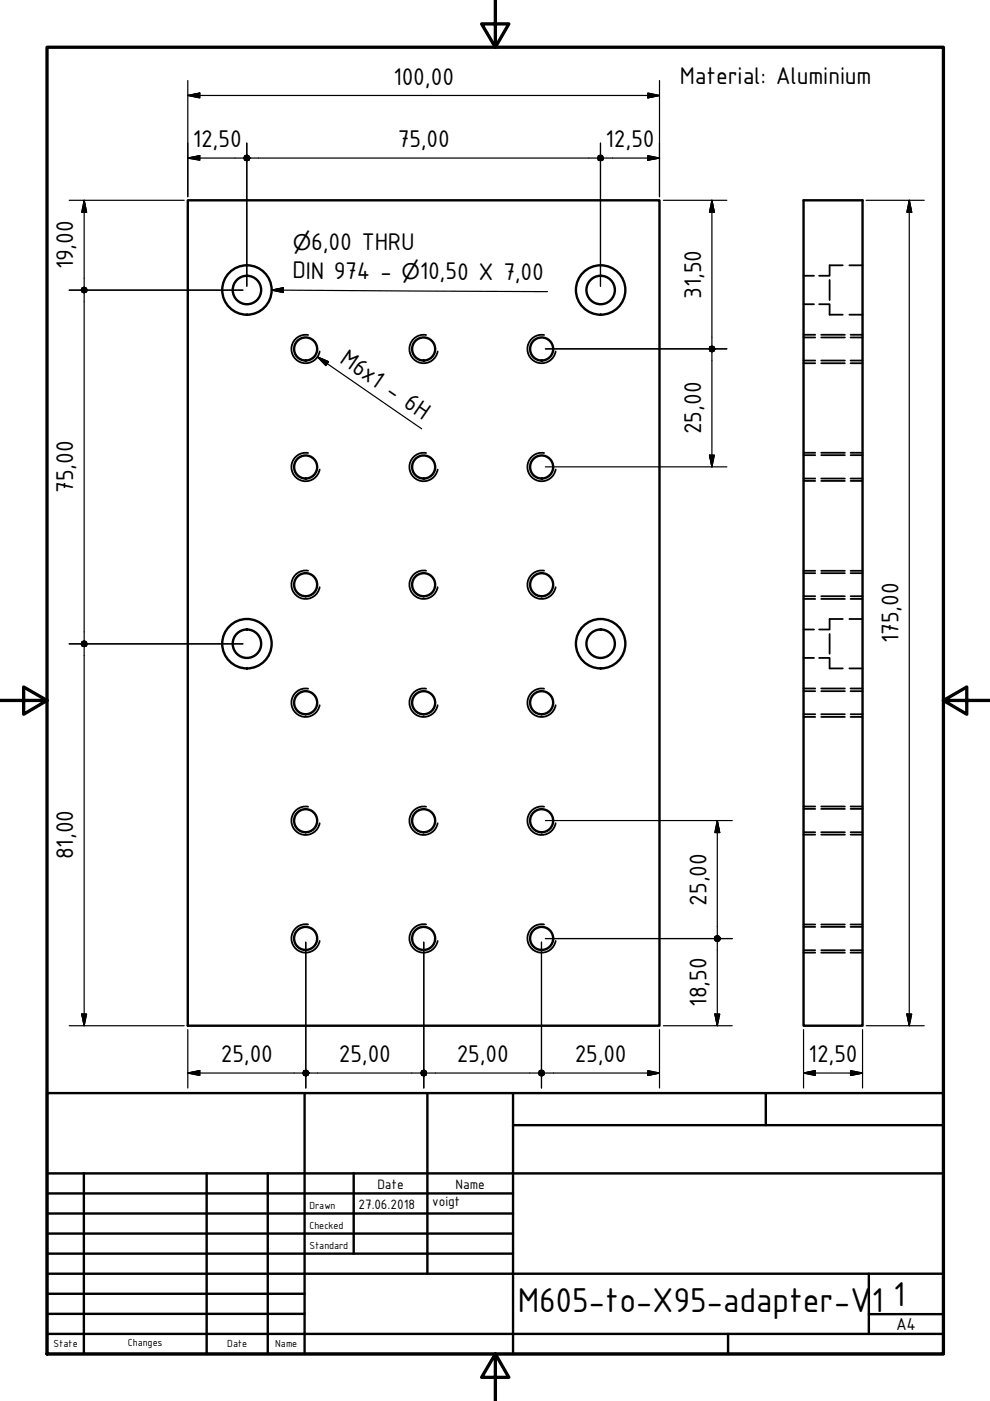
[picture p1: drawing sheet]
<svg xmlns="http://www.w3.org/2000/svg" width="210mm" height="297mm" viewBox="0 0 210 297" stroke-linecap="round" stroke-linejoin="round" font-family="sans-serif">
<!-- layer: Visible (ISO) -->
<g fill="none" stroke="#000" stroke-width=".51">
<path d="M39.8 42.5h100v175h-100zM170.4 42.5h12.5v175h-12.5z"/>
<circle cx="52.4" cy="61.5" r="3"/>
<circle cx="52.4" cy="61.5" r="5.2"/>
<circle cx="64.8" cy="74" r="2.44"/>
<circle cx="89.8" cy="74" r="2.44"/>
<circle cx="114.8" cy="74" r="2.44"/>
<circle cx="127.3" cy="61.5" r="3"/>
<circle cx="127.3" cy="61.5" r="5.2"/>
<circle cx="64.8" cy="99" r="2.44"/>
<circle cx="89.8" cy="99" r="2.44"/>
<circle cx="114.8" cy="99" r="2.44"/>
<circle cx="52.4" cy="136.5" r="3"/>
<circle cx="52.4" cy="136.5" r="5.2"/>
<circle cx="64.8" cy="124" r="2.44"/>
<circle cx="89.8" cy="124" r="2.44"/>
<circle cx="114.8" cy="124" r="2.44"/>
<circle cx="127.3" cy="136.5" r="3"/>
<circle cx="127.3" cy="136.5" r="5.2"/>
<circle cx="64.8" cy="149" r="2.44"/>
<circle cx="89.8" cy="149" r="2.44"/>
<circle cx="114.8" cy="149" r="2.44"/>
<circle cx="64.8" cy="174" r="2.44"/>
<circle cx="89.8" cy="174" r="2.44"/>
<circle cx="114.8" cy="174" r="2.44"/>
<circle cx="64.8" cy="199" r="2.44"/>
<circle cx="89.8" cy="199" r="2.44"/>
<circle cx="114.8" cy="199" r="2.44"/>
</g>
<!-- layer: Visible Narrow (ISO) -->
<g fill="none" stroke="#000" stroke-width=".38">
<path d="M65.3 71a3 3 0 0 0-3.5 2.5 3 3 0 0 0 2.5 3.5 3 3 0 0 0 3.5-2.5M90.3 71a3 3 0 0 0-3.4 2.5 3 3 0 0 0 2.4 3.5 3 3 0 0 0 3.5-2.5M115.4 71a3 3 0 0 0-3.5 2.5 3 3 0 0 0 2.4 3.5 3 3 0 0 0 3.5-2.5M65.3 96a3 3 0 0 0-3.5 2.5 3 3 0 0 0 2.5 3.5 3 3 0 0 0 3.5-2.5M90.3 96a3 3 0 0 0-3.4 2.5 3 3 0 0 0 2.4 3.5 3 3 0 0 0 3.5-2.5M115.4 96a3 3 0 0 0-3.5 2.5 3 3 0 0 0 2.4 3.5 3 3 0 0 0 3.5-2.5M65.3 121a3 3 0 0 0-3.5 2.4 3 3 0 0 0 2.5 3.5 3 3 0 0 0 3.5-2.4M90.3 121a3 3 0 0 0-3.4 2.4 3 3 0 0 0 2.4 3.5 3 3 0 0 0 3.5-2.4M115.4 121a3 3 0 0 0-3.5 2.4 3 3 0 0 0 2.4 3.5 3 3 0 0 0 3.5-2.4M65.3 146a3 3 0 0 0-3.5 2.5 3 3 0 0 0 2.5 3.5 3 3 0 0 0 3.5-2.5M90.3 146a3 3 0 0 0-3.4 2.5 3 3 0 0 0 2.4 3.5 3 3 0 0 0 3.5-2.5M115.4 146a3 3 0 0 0-3.5 2.5 3 3 0 0 0 2.4 3.5 3 3 0 0 0 3.5-2.5"/>
<path d="M65.3 171a3 3 0 0 0-3.5 2.5 3 3 0 0 0 2.5 3.5 3 3 0 0 0 3.5-2.5M90.3 171a3 3 0 0 0-3.4 2.5 3 3 0 0 0 2.4 3.5 3 3 0 0 0 3.5-2.5M115.4 171a3 3 0 0 0-3.5 2.5 3 3 0 0 0 2.4 3.5 3 3 0 0 0 3.5-2.5M65.3 196a3 3 0 0 0-3.5 2.4 3 3 0 0 0 2.5 3.5 3 3 0 0 0 3.5-2.4M90.3 196a3 3 0 0 0-3.4 2.4 3 3 0 0 0 2.4 3.5 3 3 0 0 0 3.5-2.4M115.4 196a3 3 0 0 0-3.5 2.4 3 3 0 0 0 2.4 3.5 3 3 0 0 0 3.5-2.4"/>
</g>
<!-- layer: Hidden (ISO) -->
<g fill="none" stroke="#000" stroke-width=".38">
<path d="M170.4 58.5h2.2M173.7 58.5h2.2M175.9 59.4v4.2M178.7 56.2h-2.8v2.1M180.1 56.2h2.8M170.4 64.5h2.2M170.4 71.6h2.4M170.4 76.4h2.4M170.4 71h2.4M170.4 77h2.4M173.7 64.5h2.2M174.1 71.6h5"/>
<path d="M174.1 76.4h5M174.1 71h5M174.1 77h5M175.9 64.6v2.1h2.8M180.1 66.7h2.8M180.3 71.6h2.6M180.3 76.4h2.6M180.3 71h2.6M180.3 77h2.6M170.4 96.5h2.4M170.4 96h2.4M174.1 96.5h5"/>
<path d="M174.1 96h5M180.3 96.5h2.6M180.3 96h2.6M170.4 101.5h2.4M170.4 102h2.4M174.1 101.5h5M174.1 102h5M180.3 101.5h2.6M180.3 102h2.6M170.4 133.5h2.2M170.4 139.5h2.2M170.4 121.5h2.4"/>
<path d="M170.4 126.4h2.4M170.4 121h2.4M170.4 127h2.4M173.7 133.5h2.2M173.7 139.5h2.2M174.1 121.5h5M174.1 126.4h5M174.1 121h5M174.1 127h5M175.9 134.4v4.2M175.9 139.6v2.1h2.8M178.7 131.2h-2.8v2.1"/>
<path d="M180.1 131.2h2.8M180.3 121.5h2.6M180.3 126.4h2.6M180.3 121h2.6M180.3 127h2.6M170.4 146.5h2.4M170.4 151.4h2.4M170.4 146h2.4M170.4 152h2.4M174.1 146.5h5M174.1 151.4h5M174.1 146h5"/>
<path d="M174.1 152h5M180.1 141.7h2.8M180.3 146.5h2.6M180.3 151.4h2.6M180.3 146h2.6M180.3 152h2.6M170.4 171.5h2.4M170.4 176.5h2.4M170.4 171h2.4M170.4 177h2.4M174.1 171.5h5M174.1 176.5h5"/>
<path d="M174.1 171h5M174.1 177h5M180.3 171.5h2.6M180.3 176.5h2.6M180.3 171h2.6M180.3 177h2.6M170.4 196.5h2.4M170.4 196h2.4M174.1 196.5h5M174.1 196h5M180.3 196.5h2.6M180.3 196h2.6"/>
<path d="M170.4 201.5h2.4M170.4 202h2.4M174.1 201.5h5M174.1 202h5M180.3 201.5h2.6M180.3 202h2.6"/>
</g>
<!-- layer: Border (ISO) -->
<path d="M10 10h190v277.1h-190zM105 0v10l-2.9-4.9h5.8l-2.9 4.9M0 148.5h10l-5-2.8v5.7l5-2.9M200 148.5l5 2.9v-5.7l-5 2.8h10M105 287.1l2.9 4.9h-5.8l2.9-4.9v9.9" fill="none" stroke="#000" stroke-width=".7"/>
<!-- layer: Title (ISO) -->
<g fill="none" stroke="#000" stroke-width=".51">
<path d="M10 231.8h190v55.3h-190zM64.6 231.8v55.3M90.6 231.8v38.3M108.8 238.6h91.2M108.8 231.8v55.3M162.4 231.8v6.8M10 253h98.8M10 257.3h98.8M10 248.8h190M17.8 248.8v38.3M43.8 248.8v38.3M56.8 248.8v38.3"/>
<path d="M75 248.8v17M10 261.5h98.8M10 265.8h98.8M10 270.1h190M10 274.3h54.6M10 278.6h54.6M184.2 278.6h15.8M184.2 270.1v12.7M10 282.8h190M154.4 282.8v4.3"/>
</g>
<!-- layer: Dimension (ISO) -->
<g fill="none" stroke="#000" stroke-width=".25">
<path d="M39.8 17.1v24.6M137.4 19.7l2.4 .5-2.4 .6zM139.8 17.1v24.6M39.8 20.2l2.6-.5v1.1zM39.8 33.5l2.6-.5v1zM39.8 20.2h100M39.8 33.5h11.9M52.3 30.3v30.4M53 33.5h73.7M127.3 30.3v30.4M128 33.5h11.8M137.4 33l2.4 .5-2.4 .5z"/>
<path d="M14.7 42.5h24.4M17.8 42.5l.6 2.5h-1.1zM17.8 42.5v18.4M140.7 42.5h13.4M150.9 42.5l.5 2.5h-1zM150.9 42.5v30.9M183.6 42.5h12.4M192.8 42.5l.5 2.5h-1zM192.8 42.5v175M14.7 61.5h36.8M17.8 62.1v73.8M115.6 74h38.5"/>
<path d="M150.9 74.6v24.4M115.6 99h38.5M150.4 96.5h1l-.5 2.5zM14.7 136.5h36.8M17.8 137.1v80.4M115.6 174h39.7M152.1 174l.5 2.5h-1zM152.1 174v24.4M64.8 199.8v30.9M89.9 199.8v30.9M114.8 199.8v30.9M115.6 199h39.7"/>
<path d="M152.1 199.6v17.9M14.7 217.5h24.4M17.3 215h1.1l-.6 2.5zM39.8 218.3v12.4M139.8 218.3v12.4M140.7 217.5h14.6M151.6 215h1l-.5 2.5zM170.4 218.3v12.4M182.9 218.3v12.4M183.6 217.5h12.4M192.3 215h1l-.5 2.5zM39.8 227.5l2.6-.5v1z"/>
<path d="M39.8 227.5h24.4M65.5 227.5h23.7M90.4 227.5h23.8M115.4 227.5h24.4M137.4 227l2.4 .5-2.4 .5zM170.4 227.5l2.4-.5v1zM170.4 227.5h12.5M180.3 227l2.6 .5-2.6 .5z"/>
</g>
<g fill="#000" stroke="#000" stroke-width=".25">
<path d="M39.8 20.2l2.6-.5zM39.8 20.2l2.6-.5v1.1zM39.8 33.5l2.6-.5zM39.8 33.5l2.6-.5v1zM52.3 32.9l.5 .2 .2 .4zM51.9 33.1l.4-.2 .7 .6zM51.9 33.1l1.1 .4h-1.3zM51.7 33.5h1.3l-1.1 .5zM51.9 34l1.1-.5-.7 .6zM52.3 34.1l.7-.6-.2 .5zM53 33.5l-.2 .5zM127.3 32.9l.5 .2 .2 .4z"/>
<path d="M126.9 33.1l.4-.2 .7 .6zM126.9 33.1l1.1 .4h-1.3zM126.7 33.5h1.3l-1.1 .5zM126.9 34l1.1-.5-.7 .6zM127.3 34.1l.7-.6-.2 .5zM128 33.5l-.2 .5zM137.4 20.8l2.4-.6zM137.4 19.7l2.4 .5-2.4 .6zM137.4 34l2.4-.5zM137.4 33l2.4 .5-2.4 .5zM17.8 42.5l.6 2.5zM17.8 42.5l.6 2.5h-1.1z"/>
<path d="M150.9 42.5l.5 2.5zM150.9 42.5l.5 2.5h-1zM192.8 42.5l.5 2.5zM192.8 42.5l.5 2.5h-1zM17.8 60.9l.5 .2 .2 .4zM17.4 61.1l.4-.2 .7 .6zM17.4 61.1l1.1 .4h-1.3zM17.2 61.5h1.3l-1.1 .4zM17.4 61.9l1.1-.4-.7 .6zM17.8 62.1l.7-.6-.2 .4zM18.5 61.5l-.2 .4zM150.9 73.4l.5 .1 .2 .5z"/>
<path d="M150.5 73.5l.4-.1 .7 .6zM150.5 73.5l1.1 .5h-1.2zM150.4 74h1.2l-1.1 .4zM150.5 74.4l1.1-.4-.7 .6zM151.6 74l-.2 .4-.5 .2zM151.6 74l-.2 .4zM150.4 96.5l.5 2.5zM150.4 96.5h1l-.5 2.5zM17.8 135.9l.5 .2 .2 .4zM17.4 136.1l.4-.2 .7 .6zM17.4 136.1l1.1 .4h-1.3zM17.2 136.5h1.3l-1.1 .5z"/>
<path d="M17.4 137l1.1-.5-.7 .6zM17.8 137.1l.7-.6-.2 .5zM18.5 136.5l-.2 .5zM152.1 174l.5 2.5zM152.1 174l.5 2.5h-1zM152.1 198.4l.4 .2 .2 .4zM151.6 198.6l.5-.2 .6 .6zM151.6 198.6l1.1 .4h-1.3zM151.4 199h1.3l-1.1 .4zM151.6 199.4l1.1-.4-.6 .6zM152.7 199l-.2 .4-.4 .2zM152.7 199l-.2 .4z"/>
<path d="M17.3 215l.5 2.5zM17.3 215h1.1l-.6 2.5zM151.6 215l.5 2.5zM151.6 215h1l-.5 2.5zM192.3 215l.5 2.5zM192.3 215h1l-.5 2.5zM39.8 227.5l2.6-.5zM39.8 227.5l2.6-.5v1zM64.8 226.9l.5 .2 .2 .4zM64.4 227.1l.4-.2 .7 .6zM64.4 227.1l1.1 .4h-1.3zM64.2 227.5h1.3l-1.1 .5z"/>
<path d="M64.4 228l1.1-.5-.7 .6zM64.8 228.1l.7-.6-.2 .5zM65.5 227.5l-.2 .5zM89.9 226.9l.4 .2 .1 .4zM89.4 227.1l.5-.2 .5 .6zM89.4 227.1l1 .4h-1.2zM89.2 227.5h1.2l-1 .5zM89.4 228l1-.5-.5 .6zM90.4 227.5l-.1 .5-.4 .1zM90.4 227.5l-.1 .5zM114.8 226.9l.5 .2 .1 .4zM114.4 227.1l.4-.2 .6 .6z"/>
<path d="M114.4 227.1l1 .4h-1.2zM114.2 227.5h1.2l-1 .5zM114.4 228l1-.5-.6 .6zM115.4 227.5l-.1 .5-.5 .1zM115.4 227.5l-.1 .5zM137.4 228l2.4-.5zM137.4 227l2.4 .5-2.4 .5zM170.4 227.5l2.4-.5zM170.4 227.5l2.4-.5v1zM180.3 228l2.6-.5zM180.3 227l2.6 .5-2.6 .5z"/>
</g>
<!-- layer: Symbol (ISO) -->
<path d="M57.6 61.5l2.5-.5v1zM57.6 61.5l58.5 .3M67.3 75.7l2.4 1-.6 .8zM67.3 75.7l22.1 15.2" fill="none" stroke="#000" stroke-width=".25"/>
<path d="M57.6 61.5l2.5-.5zM57.6 61.5l2.5-.5v1zM67.3 75.7l2.4 1zM67.3 75.7l2.4 1-.6 .8z" fill="#000" stroke="#000" stroke-width=".25"/>
<g font-size="7.9">
<text x="109.8" y="278.2">M605-to-X95-adapter-V</text>
<text x="184.8" y="278.2">1</text>
<text x="189.4" y="276.8">1</text>
</g>
<g font-size="5.5">
<text x="83.4" y="18">100,00</text>
<text x="144.1" y="17.8">Material: Aluminium</text>
<text x="40.9" y="31.2">12,50</text>
<text x="84.3" y="31.2">75,00</text>
<text x="128.4" y="31.2">12,50</text>
<text x="66" y="52.9">6,00 THRU</text>
<text x="15.5" y="57.1" transform="rotate(-90 15.5 57.1)">19,00</text>
<text x="62" y="59">DIN 974 -</text>
<text x="89" y="59.2">10,50 X 7,00</text>
<text x="148.7" y="63.4" transform="rotate(-90 148.7 63.4)">31,50</text>
<text x="71.8" y="76.8" transform="rotate(35 71.8 76.8)">M6x1 - 6H</text>
<text x="148.7" y="92" transform="rotate(-90 148.7 92)">25,00</text>
<text x="15.5" y="104.5" transform="rotate(-90 15.5 104.5)">75,00</text>
<text x="190.5" y="136.4" transform="rotate(-90 190.5 136.4)">175,00</text>
<text x="15.5" y="182.2" transform="rotate(-90 15.5 182.2)">81,00</text>
<text x="149.8" y="192" transform="rotate(-90 149.8 192)">25,00</text>
<text x="149.8" y="213.4" transform="rotate(-90 149.8 213.4)">18,50</text>
<text x="46.8" y="225.2">25,00</text>
<text x="71.8" y="225.2">25,00</text>
<text x="96.8" y="225.2">25,00</text>
<text x="121.9" y="225.2">25,00</text>
<text x="171.4" y="225.2">12,50</text>
</g>
<g font-size="4.6">
<text x="62.1" y="52.9">⌀</text>
<text x="85.2" y="59.2">⌀</text>
</g>
<text font-size="3.9" x="190" y="282">A4</text>
<g font-size="3.1">
<text x="76" y="256.3">27.06.2018</text>
<text x="80" y="252">Date</text>
<text x="91.6" y="255.7">voigt</text>
<text x="96.6" y="252">Name</text>
</g>
<g font-size="2.3">
<text x="65.6" y="256.3">Drawn</text>
<text x="65.6" y="260.5">Checked</text>
<text x="65.6" y="264.8">Standard</text>
<text x="11.4" y="285.7">State</text>
<text x="27.1" y="285.4">Changes</text>
<text x="48.2" y="285.7">Date</text>
<text x="58.4" y="285.7">Name</text>
</g>
</svg>
